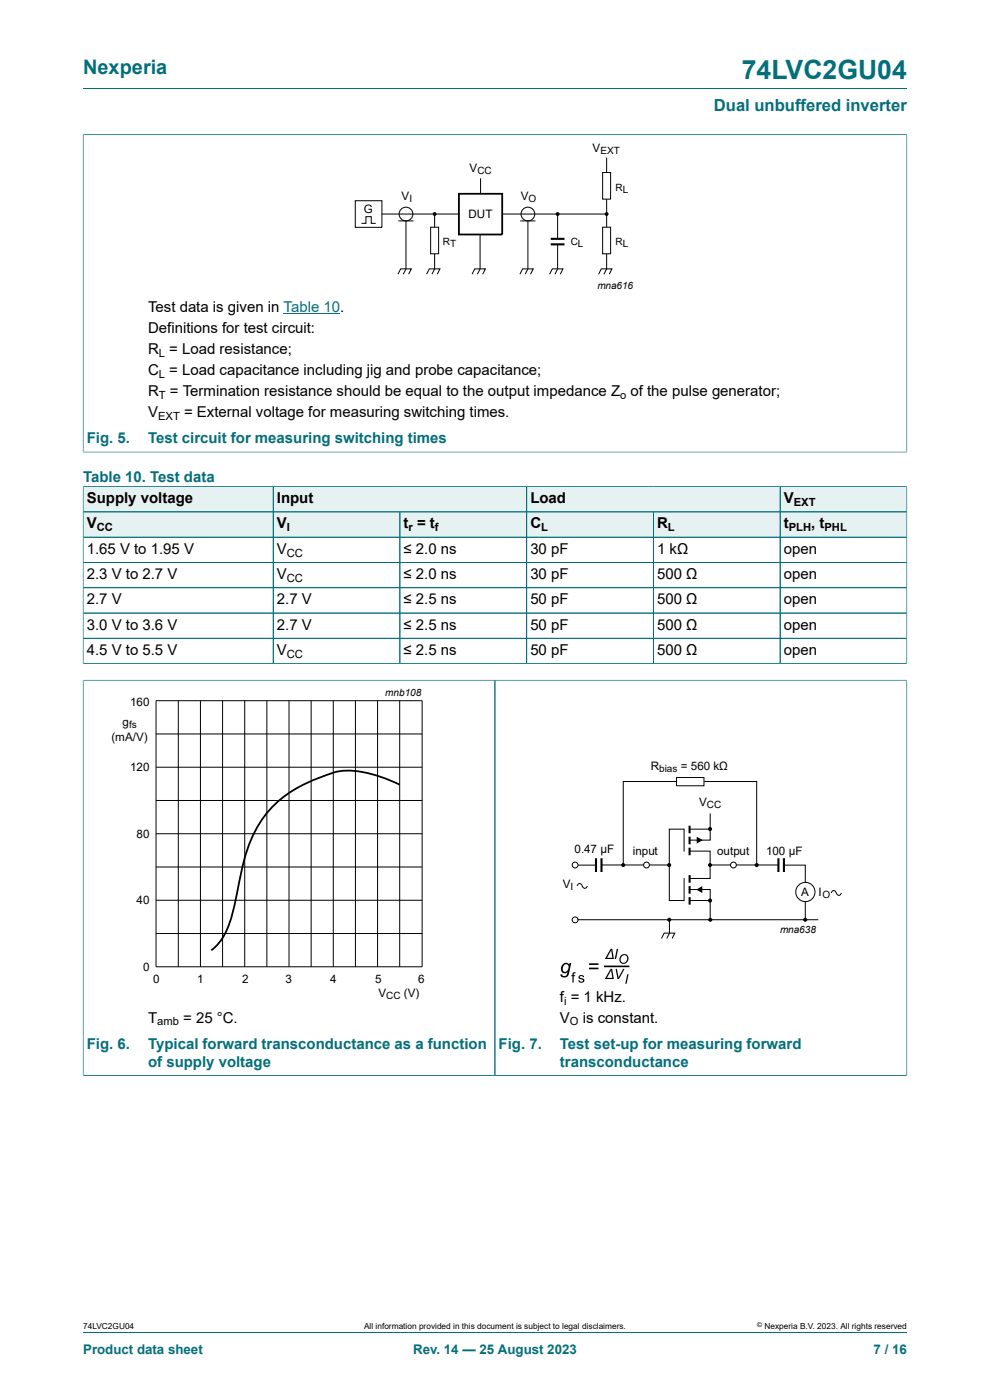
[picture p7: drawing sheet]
<svg xmlns="http://www.w3.org/2000/svg" width="210mm" height="297mm" viewBox="0 0 210 297" stroke-linecap="round" stroke-linejoin="round" font-family="sans-serif">
<path d="M17.6 18.8h174.8M17.6 28.6h174.8M17.6 28.5v67.5M192.4 28.5v67.5M17.6 95.9h174.8" fill="none" stroke="#036f7b" stroke-width=".21"/>
<path d="M116.8 50.7h2.9M116.8 51.8h2.9" fill="none" stroke="#000" stroke-width=".44"/>
<g fill="none" stroke="#000" stroke-width=".21">
<path d="M101.9 37.8v3.3M127.8 36.6h1.7v5.6h-1.7zM128.7 33.4v3.2M75.4 42.6h5.6v5.6h-5.6zM76.8 47.4h.8v-1.4h1.2v1.4h.8M81 45.4h16.3M84.4 58.2l.6-1.2h2.2l-.5 1.2M84.5 46.9h3.2M86.1 46.9v10.1l-.5 1.2M90.5 58.2l.6-1.2h2.2l-.5 1.2M91.3 48.2h1.7v5.6h-1.7zM92.2 45.5v2.7"/>
<path d="M92.2 53.8v3.3M92.2 57l-.6 1.2M100.1 58.2l.6-1.2h2.3l-.6 1.2M101.8 49.8v7.2l-.5 1.2M106.6 45.4h22M110.3 58.2l.6-1.2h2.2l-.6 1.2M110.4 46.9h3.2M112 46.9v10.1l-.6 1.2M116.6 58.2l.6-1.2h2.2l-.6 1.2M118.3 45.4v5.3M118.3 51.8v5.3l-.6 1.1M127 58.2l.6-1.2h2.2l-.6 1.2"/>
<path d="M127.8 48.2h1.7v5.6h-1.7zM128.7 42.2v6M128.7 53.8v3.3M128.7 57l-.6 1.2"/>
<circle cx="86.1" cy="45.4" r="1.46"/>
<circle cx="112" cy="45.4" r="1.46"/>
</g>
<path d="M97.3 41.1h9.2v8.6h-9.2z" fill="none" stroke="#000" stroke-width=".38"/>
<g fill="#000">
<circle cx="92.2" cy="45.4" r=".28"/>
<circle cx="118.3" cy="45.4" r=".28"/>
<circle cx="128.7" cy="45.4" r=".28"/>
</g>
<g fill="none" stroke="#000" stroke-width=".25">
<circle cx="92.2" cy="45.4" r=".28"/>
<circle cx="118.3" cy="45.4" r=".28"/>
<circle cx="128.7" cy="45.4" r=".28"/>
</g>
<path d="M60.2 66.6h12" fill="none" stroke="#00f" stroke-width=".21"/>
<path d="M17.7 103.3h40.2v5.2h-40.2z" fill="#e6f1f2"/>
<path d="M17.6 103.2v5.4h94.1v-5.4h-94.1M58 103.2v5.4" fill="none" stroke="#036f7b" stroke-width=".21"/>
<path d="M58 103.3h53.6v5.2h-53.6z" fill="#e6f1f2"/>
<path d="M111.7 103.2h53.8v5.4h-53.8z" fill="none" stroke="#036f7b" stroke-width=".21"/>
<g fill="#e6f1f2">
<path d="M111.8 103.3h53.6v5.2h-53.6z"/>
<path d="M165.6 103.3h26.7v5.2h-26.7z"/>
</g>
<path d="M192.4 103.2v5.4h-26.9v-5.4h26.9" fill="none" stroke="#036f7b" stroke-width=".21"/>
<path d="M17.7 108.7h40.2v5.2h-40.2z" fill="#e6f1f2"/>
<path d="M17.6 108.6h40.4v5.4h-40.4z" fill="none" stroke="#036f7b" stroke-width=".21"/>
<path d="M58 108.7h26.8v5.2h-26.8z" fill="#e6f1f2"/>
<path d="M58 108.6h26.8v5.4h-26.8z" fill="none" stroke="#036f7b" stroke-width=".21"/>
<path d="M84.9 108.7h26.7v5.2h-26.7z" fill="#e6f1f2"/>
<path d="M84.8 108.6h26.9v5.4h-26.9z" fill="none" stroke="#036f7b" stroke-width=".21"/>
<path d="M111.8 108.7h26.7v5.2h-26.7z" fill="#e6f1f2"/>
<path d="M111.7 108.6h26.9v5.4h-26.9z" fill="none" stroke="#036f7b" stroke-width=".21"/>
<path d="M138.7 108.7h26.7v5.2h-26.7z" fill="#e6f1f2"/>
<path d="M138.6 108.6h26.9v5.4h-26.9z" fill="none" stroke="#036f7b" stroke-width=".21"/>
<path d="M165.6 108.7h26.7v5.2h-26.7z" fill="#e6f1f2"/>
<g fill="none" stroke="#036f7b" stroke-width=".21">
<path d="M17.6 114h174.8M17.6 119.3h174.8M17.6 103.3v37.5M17.7 108.6h174.7M17.7 103.2h174.6M58 103.3v37.5M84.8 108.7v32.1M111.7 103.3v37.5M138.6 108.7v32.1M165.5 103.3v37.5M192.4 103.3v37.5M17.6 130h174.8"/>
<path d="M192.4 124.7h-174.8M192.4 135.4h-174.8M17.6 144.3h174.8M17.6 140.8h174.8M17.6 144.2v84M105 144.3v83.9M192.4 144.2v84M17.6 228.2h174.8M17.6 282.6h174.8"/>
</g>
<g fill="none" stroke="#000" stroke-width=".21">
<path d="M33.1 148.7h56.4v56.4h-56.4zM33.1 155.7h56.4M37.8 148.7v56.4M42.5 148.7v56.4M47.2 148.7v56.4M51.9 148.7v56.4M56.6 148.7v56.4M61.3 148.7v56.4M66 148.7v56.4M70.7 148.7v56.4M75.4 148.7v56.4M80.1 148.7v56.4"/>
<path d="M84.8 148.7v56.4M33.1 176.9h56.4M33.1 162.8h56.4M33.1 169.8h56.4M143.5 164.9h5.8v1.8h-5.8zM143.6 165.8h-11.4v17.7M146.3 175.9h4.3M149.4 165.8h11.1v17.7M150.6 172.6v5.6h-4.3M33.1 183.9h56.4M33.1 191h56.4M33.1 198h56.4"/>
<path d="M122.4 187.9a.58 .58 0 0 1 .7-.4 .58 .58 0 0 1 .5 .6 .52 .52 0 0 0 .5 .4 .52 .52 0 0 0 .5-.6M122.5 195.1h51.1M122.6 183.5h3.8M127.6 183.5h8.9M137.8 183.5h4.1M140.3 199.1l.6-1.1h2.2l-.5 1.1M142 195.2v2.8l-.6 1.1M145.1 180.6v-4.7h-3.1v15.1h3.1v-4.7M146.3 180.6h4.3v5.8h-4.3M146.3 188.7h4.4v6.4M146.3 191h4.4M150.6 183.5h4.4"/>
<path d="M156.2 183.5h8.9M166.3 183.5h4.5v3.7M170.8 191.3v3.8M176.3 189.4a.58 .58 0 0 1 .7-.5 .58 .58 0 0 1 .5 .7 .52 .52 0 0 0 .5 .3 .52 .52 0 0 0 .5-.5"/>
<circle cx="122" cy="195.1" r=".62"/>
<circle cx="122" cy="183.5" r=".62"/>
<circle cx="137.1" cy="183.5" r=".62"/>
<circle cx="155.6" cy="183.5" r=".62"/>
<circle cx="170.8" cy="189.2" r="2.04"/>
</g>
<path d="M84.8 166.5a24.7 24.7 0 0 0-12.3-3 31 31 0 0 0-14.6 7.6 25.9 25.9 0 0 0-6.5 12.8l-.3 1.6a71.5 71.5 0 0 1-2.7 11.2 11.3 11.3 0 0 1-3.6 4.9" fill="none" stroke="#000" stroke-width=".38"/>
<path d="M20.4 145.8h81.8v66.4h-81.8z" fill="none" stroke="#fff" stroke-width=".21"/>
<path d="M146.3 175.2v1.6M146.3 177.5v1.6M146.3 179.8v1.6M126.4 182.1v2.9M127.6 182.1v2.9M146.3 185.6v1.7M146.3 188v1.6M146.3 190.3v1.6M165.1 182.1v2.9M166.3 182.1v2.9" fill="none" stroke="#000" stroke-width=".44"/>
<g fill="#000">
<path d="M147.8 177.5l1.3 .7-1.3 .8zM147.7 188.7l1.3-.7v1.4zM130.8 201.3h.3l-.4 2.1h-.3zM130.6 205.5h.3l.3 1.9 1-1.9h.3l-1.2 2.2h-.3zM133.1 206.7h.2l-.4 2h-.3z"/>
<path d="M119.4 204.5l.5-.2a.74 .74 0 0 1 .8 .4l.1-.4h.4l-.5 2.1a.95 .95 0 0 1-.8 .9 .95 .95 0 0 1-1-.6h.4a.57 .57 0 0 0 .7 .3 .57 .57 0 0 0 .3-.6l.1-.2a.86 .86 0 0 1-1.2 .1 .86 .86 0 0 1-.1-1.2zM119.7 204.7a.77 .77 0 0 0-.4 .8 .77 .77 0 0 0 .7 .6 .87 .87 0 0 0 .6-.7 .87 .87 0 0 0-.5-.9z"/>
<path d="M121.5 206.4l.6-.1v.2l-.4 .1v.3h.3v.2h-.3v1.3h-.3v-1.3h-.2v-.2h.2zM122.8 207l.2-.1a.67 .67 0 0 1 .9 .4h-.3a.31 .31 0 0 0-.3-.3 .31 .31 0 0 0-.3 .4h.1a.62 .62 0 0 1 .7 .2 .62 .62 0 0 1 .1 .6 .71 .71 0 0 1-1.2-.2l.2-.1a.35 .35 0 0 0 .4 .4 .35 .35 0 0 0 .3-.4 .75 .75 0 0 1-.9-.7z"/>
<path d="M124.9 204.4h2.1v.3h-2.1zM124.9 205.3h2.1v.3h-2.1z"/>
<path d="M129.5 205.5h.3l.4 2.2h-1.9zM129.6 205.8l-.9 1.7h1.2z"/>
<path d="M129.5 201.3h.4l.3 2.1h-1.9zM129.7 201.5l-.9 1.7h1.1z"/>
<path d="M131.7 202.7a1 1 0 0 1 1.6 .3 1 1 0 0 1-.8 1.4 .97 .97 0 0 1-1.1-.5 .97 .97 0 0 1 .3-1.2zM131.9 202.9a.73 .73 0 0 0-.2 .9 .73 .73 0 0 0 .8 .4 .77 .77 0 0 0 .6-1 .77 .77 0 0 0-1-.5z"/>
<circle cx="150.6" cy="175.9" r=".44"/>
<circle cx="132.2" cy="183.5" r=".44"/>
<circle cx="141.9" cy="183.5" r=".44"/>
<circle cx="142" cy="195.1" r=".44"/>
<circle cx="150.6" cy="191" r=".44"/>
<circle cx="150.6" cy="183.5" r=".44"/>
<circle cx="150.7" cy="195.1" r=".44"/>
<circle cx="160.5" cy="183.5" r=".44"/>
<circle cx="170.8" cy="195.1" r=".44"/>
</g>
<path d="M128.3 205h5" fill="none" stroke="#000" stroke-width=".35"/>
<text font-size="5.6" fill="#036f7b" x="157.3" y="16.8">74LVC2GU04</text>
<text font-size="4.2" fill="#036f7b" x="17.6" y="15.6">Nexperia</text>
<text font-size="3.5" fill="#036f7b" x="151.4" y="23.7">Dual unbuffered inverter</text>
<g font-size="3.2">
<text x="31.4" y="66.2">Test data is given in Table 10.</text>
<text x="31.4" y="70.7">Definitions for test circuit:</text>
<text x="31.4" y="75.1">R = Load resistance;</text>
<text x="31.4" y="79.6">C = Load capacitance including jig and probe capacitance;</text>
<text x="31.4" y="84">R</text>
<text x="31.4" y="88.5">V</text>
<text x="36" y="84">= Termination resistance should be equal to the output impedance Z of the pulse generator;</text>
<text x="39" y="88.5">= External voltage for measuring switching times.</text>
<text x="18.4" y="106.7">Supply voltage</text>
<text x="58.7" y="106.7">Input</text>
<text x="112.5" y="106.7">Load</text>
<text x="166.3" y="106.7">V</text>
<text x="18.4" y="112.1">V</text>
<text x="58.7" y="112.1">V</text>
<text x="85.6" y="112.1">t = t</text>
<text x="112.5" y="112.1">C</text>
<text x="139.4" y="112.1">R</text>
<text x="166.3" y="112.1">t</text>
<text x="172.1" y="112.1">, t</text>
<text x="18.4" y="117.5">1.65 V to 1.95 V</text>
<text x="58.7" y="117.5">V</text>
<text x="85.6" y="117.5">≤ 2.0 ns</text>
<text x="112.5" y="117.5">30 pF</text>
<text x="139.4" y="117.5">1 kΩ</text>
<text x="166.3" y="117.5">open</text>
<text x="18.4" y="122.8">2.3 V to 2.7 V</text>
<text x="58.7" y="122.8">V</text>
<text x="85.6" y="122.8">≤ 2.0 ns</text>
<text x="112.5" y="122.8">30 pF</text>
<text x="139.4" y="122.8">500 Ω</text>
<text x="166.3" y="122.8">open</text>
<text x="18.4" y="128.2">2.7 V</text>
<text x="58.7" y="128.2">2.7 V</text>
<text x="85.6" y="128.2">≤ 2.5 ns</text>
<text x="112.5" y="128.2">50 pF</text>
<text x="139.4" y="128.2">500 Ω</text>
<text x="166.3" y="128.2">open</text>
<text x="18.4" y="133.6">3.0 V to 3.6 V</text>
<text x="58.7" y="133.6">2.7 V</text>
<text x="85.6" y="133.6">≤ 2.5 ns</text>
<text x="112.5" y="133.6">50 pF</text>
<text x="139.4" y="133.6">500 Ω</text>
<text x="166.3" y="133.6">open</text>
<text x="18.4" y="138.9">4.5 V to 5.5 V</text>
<text x="58.7" y="138.9">V</text>
<text x="85.6" y="138.9">≤ 2.5 ns</text>
<text x="112.5" y="138.9">50 pF</text>
<text x="139.4" y="138.9">500 Ω</text>
<text x="166.3" y="138.9">open</text>
<text x="118.8" y="212.5">f = 1 kHz.</text>
<text x="31.4" y="216.9">T</text>
<text x="38.9" y="216.9">= 25 °C.</text>
<text x="118.8" y="216.9">V</text>
<text x="123.6" y="216.9">is constant.</text>
</g>
<g font-size="3.2" fill="#036f7b">
<text x="18.4" y="94">Fig. 5.</text>
<text x="31.4" y="94">Test circuit for measuring switching times</text>
<text x="17.6" y="102.2">Table 10. Test data</text>
<text x="18.4" y="222.5">Fig. 6.</text>
<text x="31.4" y="222.5">Typical forward transconductance as a function</text>
<text x="31.4" y="226.3">of supply voltage</text>
<text x="105.8" y="222.5">Fig. 7.</text>
<text x="118.8" y="222.5">Test set-up for measuring forward</text>
<text x="118.8" y="226.3">transconductance</text>
</g>
<g font-size="2.8" fill="#036f7b">
<text x="17.6" y="287.2">Product data sheet</text>
<text x="87.6" y="287.2">Rev. 14 — 25 August 2023</text>
<text x="185.3" y="287.2">7 / 16</text>
</g>
<g font-size="2.5">
<text x="125.7" y="32.2">V</text>
<text x="99.6" y="36.5">V</text>
<text x="77.2" y="45.1">G</text>
<text x="85.2" y="42.3">V</text>
<text x="99.3" y="46.2">DUT</text>
<text x="110.5" y="42.3">V</text>
<text x="27.6" y="149.7">160</text>
<text x="26" y="154.1">g</text>
<text x="23.6" y="157.3">(mA/V)</text>
<text x="27.6" y="163.6">120</text>
<text x="138" y="163.3">R</text>
<text x="144.4" y="163.3">= 560 kΩ</text>
<text x="148.3" y="171">V</text>
<text x="29" y="177.7">80</text>
<text x="121.8" y="181">0.47 µF</text>
<text x="134.2" y="181.4">input</text>
<text x="152.1" y="181.4">output</text>
<text x="162.5" y="181.3">100 µF</text>
<text x="29" y="191.8">40</text>
<text x="119.4" y="188.4">V</text>
<text x="170" y="190">A</text>
<text x="173.6" y="190.1">I</text>
<text x="30.4" y="205.9">0</text>
<text x="32.5" y="208.4">0</text>
<text x="41.8" y="208.4">1</text>
<text x="51.4" y="208.4">2</text>
<text x="60.6" y="208.4">3</text>
<text x="70" y="208.4">4</text>
<text x="79.6" y="208.4">5</text>
<text x="88.7" y="208.4">6</text>
<text x="80.3" y="211.4">V</text>
<text x="85.7" y="211.4">(V)</text>
</g>
<g font-size="2.4">
<text x="33.7" y="75.7">L</text>
<text x="33.7" y="80.2">L</text>
<text x="33.5" y="89.1">EXT</text>
<text x="33.7" y="84.6">T</text>
<text x="131.5" y="84.6">o</text>
<text x="168.4" y="107.4">EXT</text>
<text x="20.5" y="112.7">CC</text>
<text x="60.8" y="112.7">I</text>
<text x="86.7" y="112.7">r</text>
<text x="92.3" y="112.7">f</text>
<text x="114.8" y="112.7">L</text>
<text x="141.7" y="112.7">L</text>
<text x="167.3" y="112.7">PLH</text>
<text x="174.9" y="112.7">PHL</text>
<text x="60.8" y="118.1">CC</text>
<text x="60.8" y="123.4">CC</text>
<text x="60.8" y="139.5">CC</text>
<text x="119.7" y="213.1">i</text>
<text x="33.4" y="217.5">amb</text>
<text x="120.9" y="217.5">O</text>
</g>
<g font-size="2.1">
<text x="127.4" y="32.7">EXT</text>
<text x="101.3" y="37">CC</text>
<text x="130.6" y="40.4">RL</text>
<text x="86.8" y="42.8">I</text>
<text x="112.1" y="42.8">O</text>
<text x="94" y="52">RT</text>
<text x="121.1" y="52">CL</text>
<text x="130.6" y="52">RL</text>
<text x="126.7" y="61.2">mna616</text>
<text x="81.7" y="147.5">mnb108</text>
<text x="27.4" y="154.5">fs</text>
<text x="139.8" y="163.8">bias</text>
<text x="149.9" y="171.5">CC</text>
<text x="121" y="188.8">I</text>
<text x="174.5" y="190.6">O</text>
<text x="165.5" y="197.9">mna638</text>
<text x="81.9" y="211.9">CC</text>
</g>
<g font-size="1.8">
<text x="17.6" y="282">74LVC2GU04</text>
<text x="77.2" y="282">All information provided in this document is subject to legal disclaimers.</text>
<text x="162.2" y="282">Nexperia B.V. 2023. All rights reserved</text>
</g>
<text font-size="1.4" x="160.6" y="281.6">©</text>
</svg>
